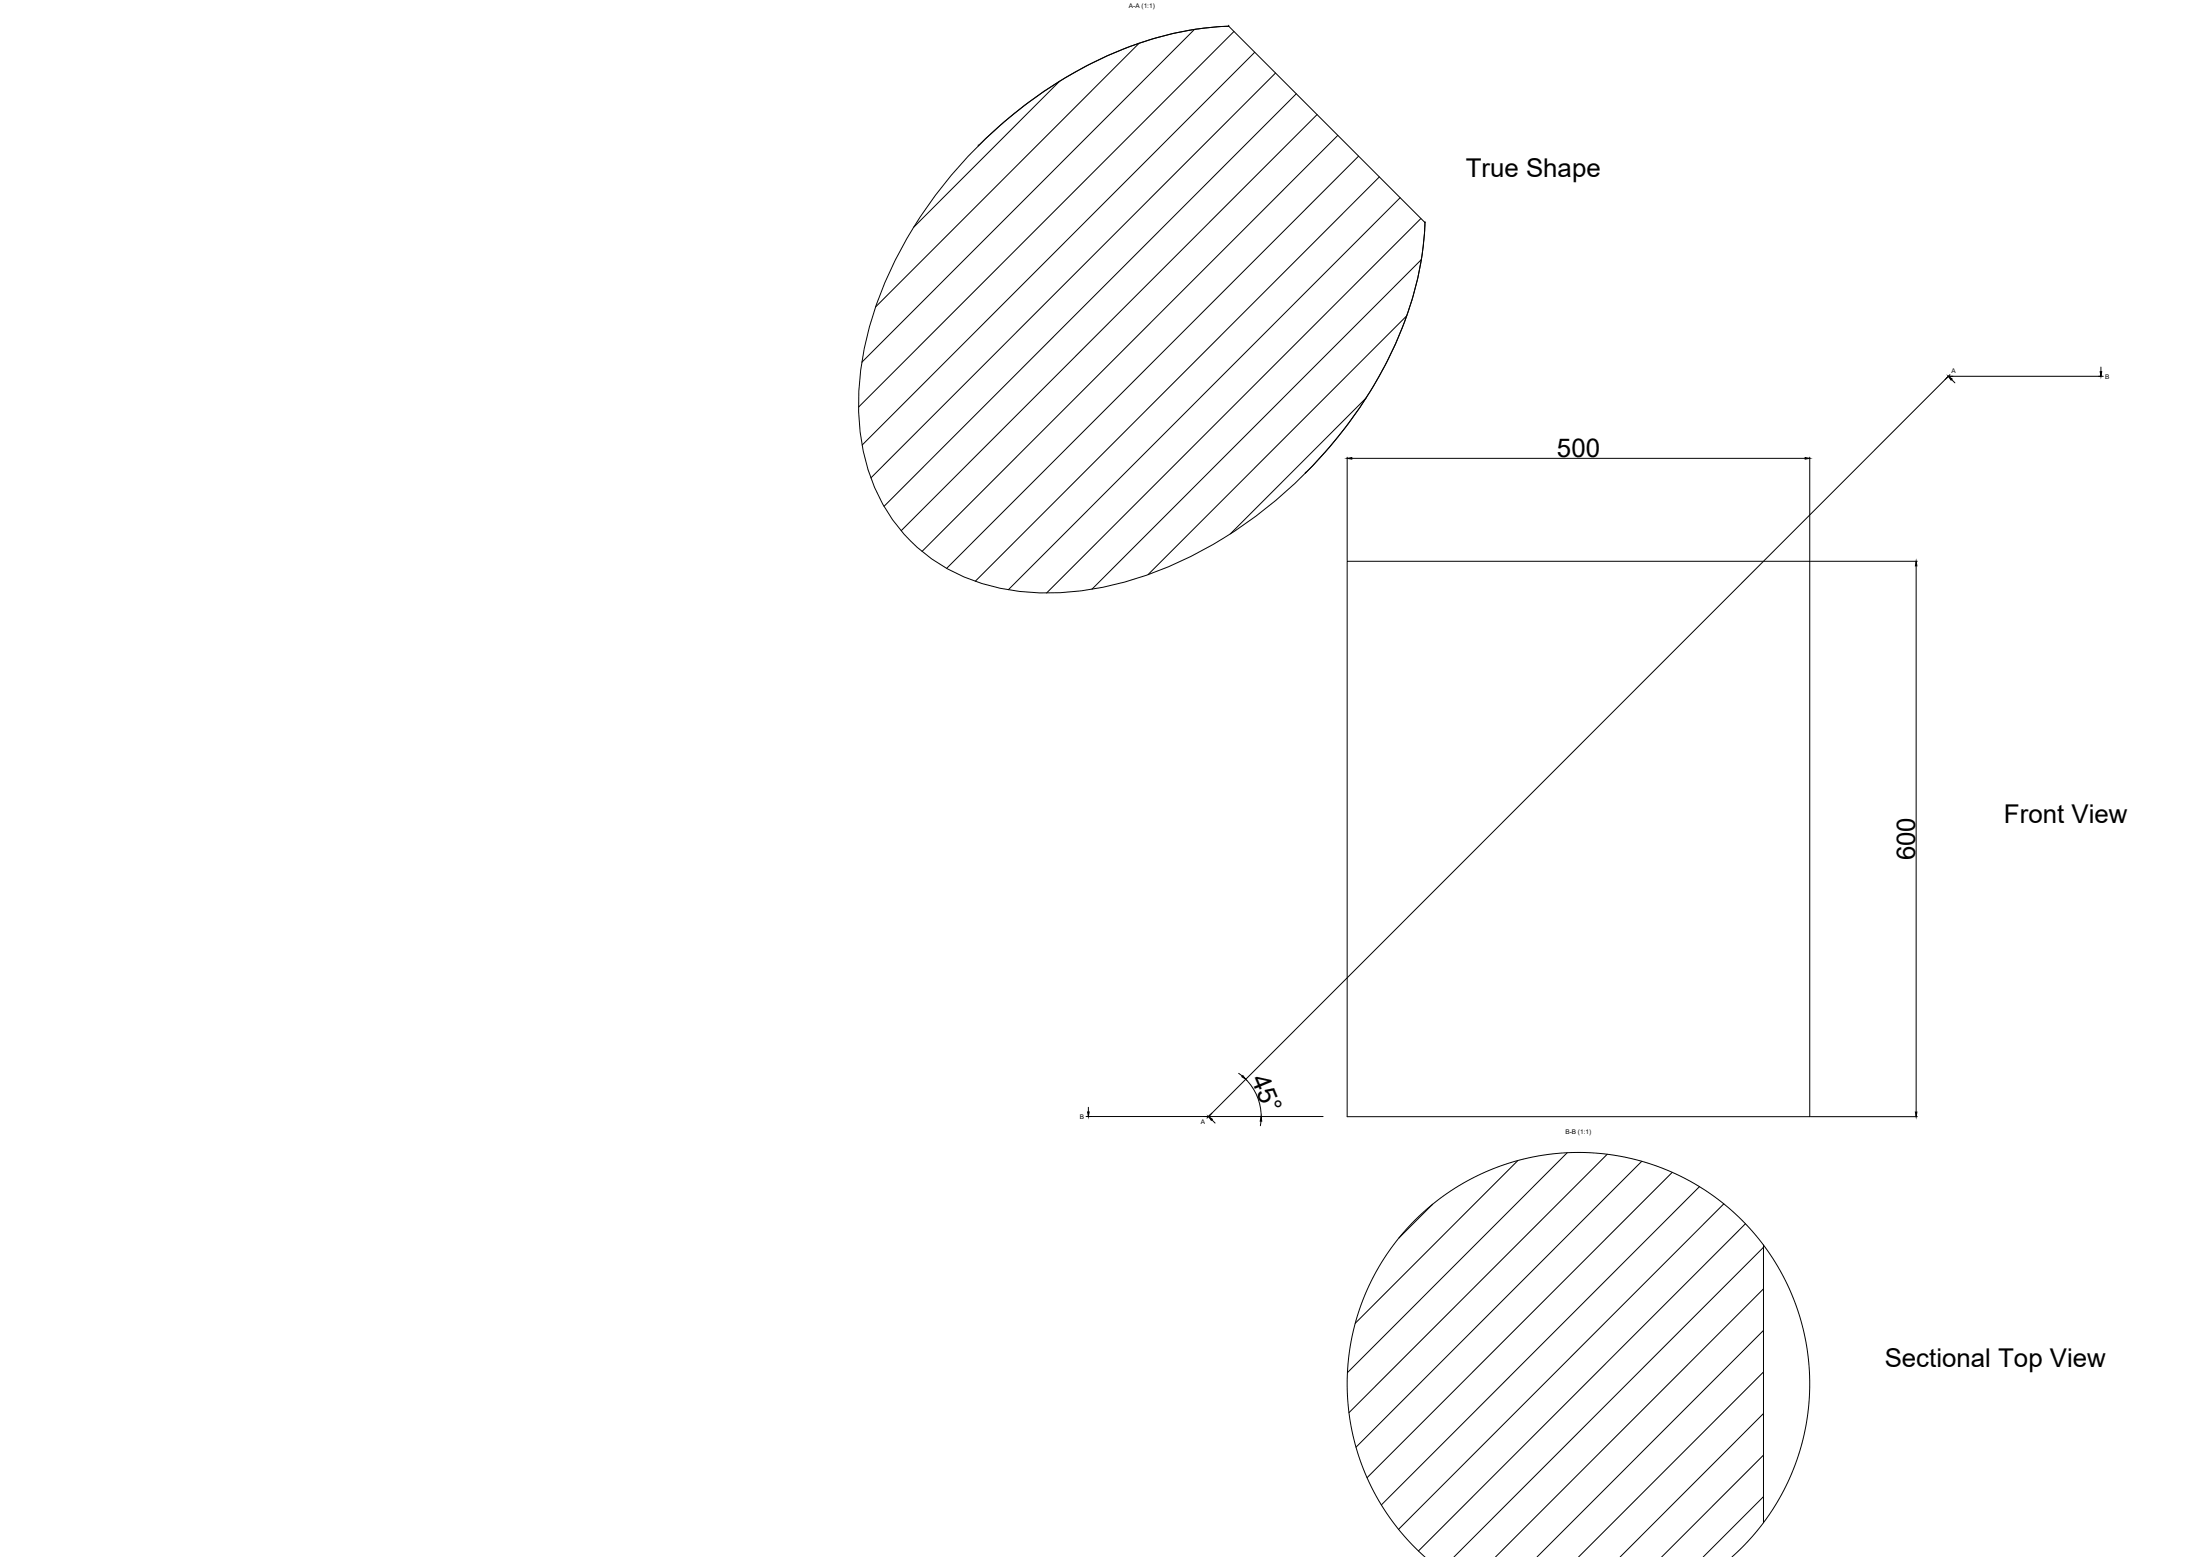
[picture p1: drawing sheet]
<svg xmlns="http://www.w3.org/2000/svg" width="2378mm" height="1682mm" viewBox="0 0 2378 1682" stroke-linecap="round" stroke-linejoin="round" font-family="sans-serif">
<!-- layer: MD_Visible -->
<path d="M1328 28a376 376 0 0 0-186 62 489 489 0 0 0-85 68M1328 28a377 377 0 0 0-188 63 482 482 0 0 0-191 234 300 300 0 0 0-15 166 186 186 0 0 0 158 146 321 321 0 0 0 183-30 483 483 0 0 0 242-256 340 340 0 0 0 23-111M1328 28l212 212M1540 240a376 376 0 0 1-61 186 489 489 0 0 1-68 85M1456 606h500v600h-500zM1906 1345a250 250 0 0 0-369-34 250 250 0 0 0 3 371M1906 1645a250 250 0 0 0 0-300v300l-15 18-19 19" fill="none" stroke="#000" stroke-width="1.08"/>
<g fill="#000">
<circle cx="1328" cy="28" r=".3"/>
<circle cx="1057" cy="158" r=".3"/>
<circle cx="1540" cy="240" r=".3"/>
<circle cx="1411" cy="511" r=".3"/>
</g>
<!-- layer: 0 -->
<path d="M2271 407h-165l-800 799M1456 494v112M1461 495h490M1956 494v112M1957 606h115M2071 611v590M1339 1160l4 3M1347 1166a57 57 0 0 1 16 40M1176 1206h254M1363 1211l-1 5M1957 1206h115" fill="none" stroke="#000" stroke-width="1.08"/>
<!-- layer: MD_Hatching -->
<g fill="none" stroke="#000" stroke-width="1.08">
<path d="M1291 32l-359 359M1334 34l-406 406M1231 47l-284 284M1356 56l-424 425M1379 79l-438 437M1145 88l-157 157M1401 101l-445 446M1424 124l-450 449M1446 146l-449 450M1469 169l-446 445M1491 191l-437 437M1513 214l-423 423"/>
<path d="M1536 236l-405 405M1536 280l-356 357M1521 341l-280 280M1477 430l-147 147M1641 1254l-176 176M1694 1245l-237 238M1737 1247l-279 279M1775 1255l-309 308M1808 1267l-330 329M1837 1282l-344 344M1549 1301l-37 36M1863 1301l-351 351"/>
<path d="M1887 1322l-354 354M1906 1347l-334 335M1906 1392l-289 290M1906 1437l-245 245M1906 1482l-200 200M1906 1527l-155 155M1906 1572l-110 110M1906 1617l-65 65"/>
</g>
<!-- layer: MD_Annotation -->
<path d="M2271 397v5M2108 405l-4 3M2110 410l3 4M2111 407h-5l-3 3M2268 407h5M1176 1196v5M1174 1206h5M1308 1204l-3 4M1310 1203l-4 3h-5M1310 1210l3 3" fill="none" stroke="#000" stroke-width="1.08"/>
<path d="M2106 407l4 2-1 2zM2270 402h2l-1 5zM1176 1201h1l-1 5zM1306 1206l5 3-2 1z" fill="#000" stroke="#000" stroke-width="1.08"/>
<!-- layer: 0 -->
<path d="M1456 495l5-1v2zM1951 494l5 1-5 1zM2071 606l1 5h-2zM1343 1162l4 4-5-3zM1363 1206l1 5h-2zM2070 1201h2l-1 5z" fill="#000" stroke="#000" stroke-width="1.08"/>
<g font-size="27.9">
<text x="1584" y="191">True Shape</text>
<text x="1683" y="494">500</text>
<text x="2166" y="889">Front View</text>
<text x="2070" y="930" transform="rotate(-90 2070 930)">600</text>
<text x="1352" y="1165" transform="rotate(68 1352 1165)">45°</text>
<text x="2037" y="1476">Sectional Top View</text>
</g>
<g font-size="7">
<text x="1220" y="9">A-A (1:1)</text>
<text x="2110" y="403">A</text>
<text x="2275" y="409">B</text>
<text x="1167" y="1209">B</text>
<text x="1298" y="1215">A</text>
<text x="1692" y="1225">B-B (1:1)</text>
</g>
</svg>
